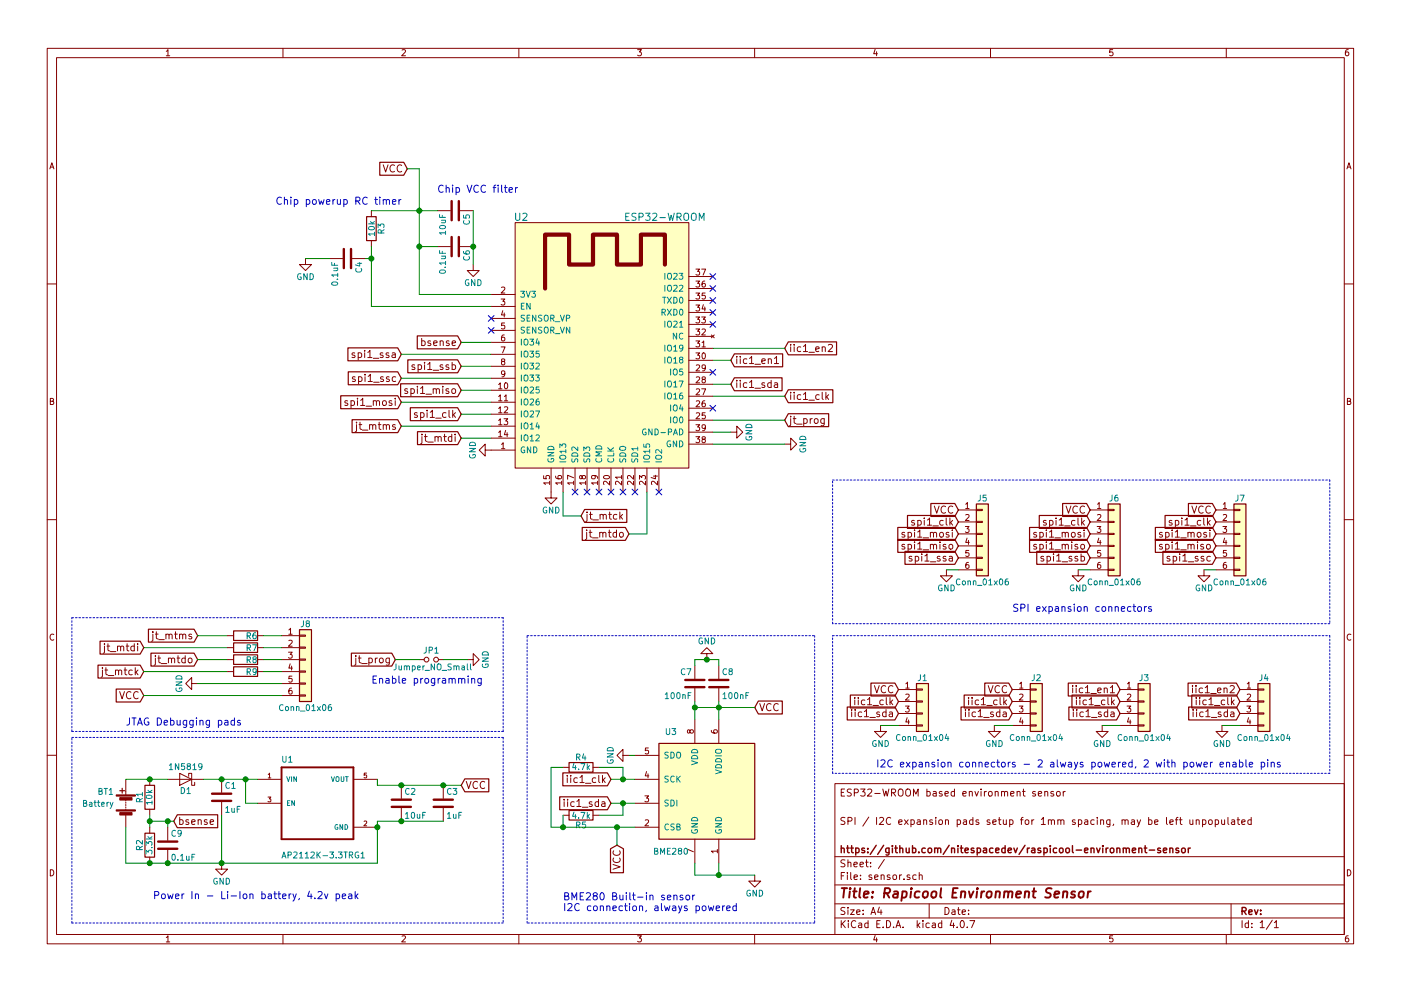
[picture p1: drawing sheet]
EESchema Schematic File Version 2
LIBS:ESP32-footprints-Shem-Lib
LIBS:4xxx
LIBS:4xxx_IEEE
LIBS:74xGxx
LIBS:74xx
LIBS:74xx_IEEE
LIBS:Amplifier_Audio
LIBS:Amplifier_Buffer
LIBS:Amplifier_Current
LIBS:Amplifier_Difference
LIBS:Amplifier_Instrumentation
LIBS:Amplifier_Operational
LIBS:Amplifier_Video
LIBS:Analog
LIBS:Analog_ADC
LIBS:Analog_DAC
LIBS:Analog_Switch
LIBS:Audio
LIBS:Battery_Management
LIBS:Comparator
LIBS:Connector
LIBS:Connector_Generic
LIBS:Connector_Generic_MountingPin
LIBS:Connector_Generic_Shielded
LIBS:Converter_ACDC
LIBS:Converter_DCDC
LIBS:CPLD_Altera
LIBS:CPLD_Xilinx
LIBS:CPU
LIBS:CPU_NXP_6800
LIBS:CPU_NXP_68000
LIBS:CPU_PowerPC
LIBS:Device
LIBS:Diode
LIBS:Diode_Bridge
LIBS:Diode_Laser
LIBS:Display_Character
LIBS:Display_Graphic
LIBS:Driver_Display
LIBS:Driver_FET
LIBS:Driver_LED
LIBS:Driver_Motor
LIBS:Driver_Relay
LIBS:DSP_Freescale
LIBS:DSP_Microchip_DSPIC33
LIBS:DSP_Motorola
LIBS:DSP_Texas
LIBS:Filter
LIBS:FPGA_Microsemi
LIBS:FPGA_Xilinx
LIBS:FPGA_Xilinx_Artix7
LIBS:FPGA_Xilinx_Kintex7
LIBS:FPGA_Xilinx_Spartan6
LIBS:FPGA_Xilinx_Virtex5
LIBS:FPGA_Xilinx_Virtex6
LIBS:FPGA_Xilinx_Virtex7
LIBS:GPU
LIBS:Graphic
LIBS:Interface
LIBS:Interface_CAN_LIN
LIBS:Interface_CurrentLoop
LIBS:Interface_Ethernet
LIBS:Interface_Expansion
LIBS:Interface_HID
LIBS:Interface_LineDriver
LIBS:Interface_Optical
LIBS:Interface_Telecom
LIBS:Interface_UART
LIBS:Interface_USB
LIBS:Isolator
LIBS:Isolator_Analog
LIBS:Jumper
LIBS:LED
LIBS:Logic_LevelTranslator
LIBS:Logic_Programmable
LIBS:MCU_AnalogDevices
LIBS:MCU_Cypress
LIBS:MCU_Espressif
LIBS:MCU_Intel
LIBS:MCU_Microchip_8051
LIBS:MCU_Microchip_ATmega
LIBS:MCU_Microchip_ATtiny
LIBS:MCU_Microchip_AVR
LIBS:MCU_Microchip_PIC10
LIBS:MCU_Microchip_PIC12
LIBS:MCU_Microchip_PIC16
LIBS:MCU_Microchip_PIC18
LIBS:MCU_Microchip_PIC24
LIBS:MCU_Microchip_PIC32
LIBS:MCU_Microchip_SAME
LIBS:MCU_Microchip_SAML
LIBS:MCU_Module
LIBS:MCU_Nordic
LIBS:MCU_NXP_ColdFire
LIBS:MCU_NXP_HC11
LIBS:MCU_NXP_HC12
LIBS:MCU_NXP_HCS12
LIBS:MCU_NXP_Kinetis
LIBS:MCU_NXP_LPC
LIBS:MCU_NXP_MAC7100
LIBS:MCU_NXP_MCore
LIBS:MCU_NXP_S08
LIBS:MCU_Parallax
LIBS:MCU_SiFive
LIBS:MCU_SiliconLabs
LIBS:MCU_ST_STM8
LIBS:MCU_ST_STM32F0
LIBS:MCU_ST_STM32F1
LIBS:MCU_ST_STM32F2
LIBS:MCU_ST_STM32F3
LIBS:MCU_ST_STM32F4
LIBS:MCU_ST_STM32F7
LIBS:MCU_ST_STM32H7
LIBS:MCU_ST_STM32L0
LIBS:MCU_ST_STM32L1
LIBS:MCU_ST_STM32L4
LIBS:MCU_ST_STM32L4+
LIBS:MCU_Texas
LIBS:MCU_Texas_MSP430
LIBS:Mechanical
LIBS:Memory_Controller
LIBS:Memory_EEPROM
LIBS:Memory_EPROM
LIBS:Memory_Flash
LIBS:Memory_NVRAM
LIBS:Memory_RAM
LIBS:Memory_ROM
LIBS:Memory_UniqueID
LIBS:Motor
LIBS:Oscillator
LIBS:Potentiometer_Digital
LIBS:power
LIBS:Power_Management
LIBS:Power_Protection
LIBS:Power_Supervisor
LIBS:pspice
LIBS:Reference_Current
LIBS:Reference_Voltage
LIBS:Regulator_Controller
LIBS:Regulator_Current
LIBS:Regulator_Linear
LIBS:Regulator_SwitchedCapacitor
LIBS:Regulator_Switching
LIBS:Relay
LIBS:Relay_SolidState
LIBS:RF
LIBS:RF_AM_FM
LIBS:RF_Amplifier
LIBS:RF_Bluetooth
LIBS:RF_GPS
LIBS:RF_Mixer
LIBS:RF_Module
LIBS:RF_RFID
LIBS:RF_Switch
LIBS:RF_WiFi
LIBS:RF_ZigBee
LIBS:Sensor
LIBS:Sensor_Audio
LIBS:Sensor_Current
LIBS:Sensor_Gas
LIBS:Sensor_Humidity
LIBS:Sensor_Magnetic
LIBS:Sensor_Motion
LIBS:Sensor_Optical
LIBS:Sensor_Pressure
LIBS:Sensor_Proximity
LIBS:Sensor_Temperature
LIBS:Sensor_Touch
LIBS:Sensor_Voltage
LIBS:Switch
LIBS:Timer
LIBS:Timer_PLL
LIBS:Timer_RTC
LIBS:Transformer
LIBS:Transistor_Array
LIBS:Transistor_BJT
LIBS:Transistor_FET
LIBS:Transistor_IGBT
LIBS:Triac_Thyristor
LIBS:Valve
LIBS:Video
LIBS:AP2112K-3.3TRG1
LIBS:sensor-cache
EELAYER 25 0
EELAYER END
$Descr A4 11693 8268
encoding utf-8
Sheet 1 1
Title "Rapicool Environment Sensor"
Date ""
Rev ""
Comp "https://github.com/nitespacedev/raspicool-environment-sensor"
Comment1 ""
Comment2 "SPI / I2C expansion pads setup for 1mm spacing, may be left unpopulated"
Comment3 ""
Comment4 "ESP32-WROOM based environment sensor"
$EndDescr
$Comp
L ESP32-WROOM U2
U 1 1
P 5050 3050
F 0 "U2" H 4350 4300 60  0000 C CNN
F 1 "ESP32-WROOM" H 5550 4300 60  0000 C CNN
F 2 "ESP32-footprints-Lib:ESP32-WROOM" H 5400 4400 60  0001 C CNN
F 3 "" H 4600 3500 60  0001 C CNN
	1    5050 3050
	1    0    0    -1  
$EndComp
$Comp
L GND #PWR01
U 1 1
P 4600 4100
F 0 "#PWR01" H 4600 3850 50  0001 C CNN
F 1 "GND" H 4600 3950 50  0000 C CNN
F 2 "" H 4600 4100 50  0001 C CNN
F 3 "" H 4600 4100 50  0001 C CNN
	1    4600 4100
	1    0    0    -1  
$EndComp
$Comp
L GND #PWR02
U 1 1
P 6100 3600
F 0 "#PWR02" H 6100 3350 50  0001 C CNN
F 1 "GND" H 6100 3450 50  0000 C CNN
F 2 "" H 6100 3600 50  0001 C CNN
F 3 "" H 6100 3600 50  0001 C CNN
	1    6100 3600
	0    -1   -1   0   
$EndComp
Text GLabel 3400 1400 0    60   Input ~ 0
VCC
$Comp
L BME280 U3
U 1 1
P 5900 6600
F 0 "U3" H 6200 7100 50  0000 C CNN
F 1 "BME280" H 6200 6100 50  0000 C CNN
F 2 "Housings_LGA:Bosch_LGA-8_2.5x2.5mm_Pitch0.65mm_ClockwisePinNumbering" H 5900 6400 50  0001 C CNN
F 3 "" H 5900 6400 50  0001 C CNN
	1    5900 6600
	-1   0    0    -1  
$EndComp
$Comp
L GND #PWR03
U 1 1
P 6300 7300
F 0 "#PWR03" H 6300 7050 50  0001 C CNN
F 1 "GND" H 6300 7150 50  0000 C CNN
F 2 "" H 6300 7300 50  0001 C CNN
F 3 "" H 6300 7300 50  0001 C CNN
	1    6300 7300
	1    0    0    -1  
$EndComp
Text GLabel 6300 5900 2    60   Input ~ 0
VCC
Text GLabel 3850 2850 0    60   Input ~ 0
bsense
NoConn ~ 4800 4100
NoConn ~ 4900 4100
NoConn ~ 5000 4100
NoConn ~ 5100 4100
NoConn ~ 5200 4100
NoConn ~ 5300 4100
Text GLabel 3850 3450 0    60   Input ~ 0
spi1_clk
Text GLabel 3350 3350 0    60   Input ~ 0
spi1_mosi
Text GLabel 3850 3250 0    60   Input ~ 0
spi1_miso
Text GLabel 3350 2950 0    60   Input ~ 0
spi1_ssa
Text GLabel 3850 3050 0    60   Input ~ 0
spi1_ssb
Text GLabel 3350 3150 0    60   Input ~ 0
spi1_ssc
$Comp
L C C5
U 1 1
P 3800 1750
F 0 "C5" H 3825 1850 50  0000 L CNN
F 1 "10uF" H 3825 1650 50  0000 L CNN
F 2 "Capacitors_SMD:C_1206" H 3838 1600 50  0001 C CNN
F 3 "" H 3800 1750 50  0001 C CNN
	1    3800 1750
	0    1    1    0   
$EndComp
$Comp
L C C6
U 1 1
P 3800 2050
F 0 "C6" H 3825 2150 50  0000 L CNN
F 1 "0.1uF" H 3825 1950 50  0000 L CNN
F 2 "Capacitors_SMD:C_1206" H 3838 1900 50  0001 C CNN
F 3 "" H 3800 2050 50  0001 C CNN
	1    3800 2050
	0    1    1    0   
$EndComp
$Comp
L GND #PWR04
U 1 1
P 3950 2200
F 0 "#PWR04" H 3950 1950 50  0001 C CNN
F 1 "GND" H 3950 2050 50  0000 C CNN
F 2 "" H 3950 2200 50  0001 C CNN
F 3 "" H 3950 2200 50  0001 C CNN
	1    3950 2200
	1    0    0    -1  
$EndComp
$Comp
L C C4
U 1 1
P 2900 2150
F 0 "C4" H 2925 2250 50  0000 L CNN
F 1 "0.1uF" H 2925 2050 50  0000 L CNN
F 2 "Capacitors_SMD:C_1206" H 2938 2000 50  0001 C CNN
F 3 "" H 2900 2150 50  0001 C CNN
	1    2900 2150
	0    1    1    0   
$EndComp
$Comp
L R R3
U 1 1
P 3100 1900
F 0 "R3" V 3180 1900 50  0000 C CNN
F 1 "10k" V 3100 1900 50  0000 C CNN
F 2 "Resistors_SMD:R_1206" V 3030 1900 50  0001 C CNN
F 3 "" H 3100 1900 50  0001 C CNN
	1    3100 1900
	1    0    0    -1  
$EndComp
$Comp
L GND #PWR05
U 1 1
P 2550 2150
F 0 "#PWR05" H 2550 1900 50  0001 C CNN
F 1 "GND" H 2550 2000 50  0000 C CNN
F 2 "" H 2550 2150 50  0001 C CNN
F 3 "" H 2550 2150 50  0001 C CNN
	1    2550 2150
	1    0    0    -1  
$EndComp
$Comp
L C C1
U 1 1
P 1850 6650
F 0 "C1" H 1875 6750 50  0000 L CNN
F 1 "1uF" H 1875 6550 50  0000 L CNN
F 2 "Capacitors_SMD:C_1206" H 1888 6500 50  0001 C CNN
F 3 "" H 1850 6650 50  0001 C CNN
	1    1850 6650
	1    0    0    -1  
$EndComp
$Comp
L R R2
U 1 1
P 1250 7050
F 0 "R2" V 1330 7050 50  0000 C CNN
F 1 "3.3k" V 1250 7050 50  0000 C CNN
F 2 "Resistors_SMD:R_1206" V 1180 7050 50  0001 C CNN
F 3 "" H 1250 7050 50  0001 C CNN
	1    1250 7050
	-1   0    0    -1  
$EndComp
$Comp
L R R1
U 1 1
P 1250 6650
F 0 "R1" V 1330 6650 50  0000 C CNN
F 1 "10k" V 1250 6650 50  0000 C CNN
F 2 "Resistors_SMD:R_1206" V 1180 6650 50  0001 C CNN
F 3 "" H 1250 6650 50  0001 C CNN
	1    1250 6650
	-1   0    0    -1  
$EndComp
$Comp
L C C3
U 1 1
P 3700 6700
F 0 "C3" H 3725 6800 50  0000 L CNN
F 1 "1uF" H 3725 6600 50  0000 L CNN
F 2 "Capacitors_SMD:C_1206" H 3738 6550 50  0001 C CNN
F 3 "" H 3700 6700 50  0001 C CNN
	1    3700 6700
	1    0    0    -1  
$EndComp
$Comp
L C C2
U 1 1
P 3350 6700
F 0 "C2" H 3375 6800 50  0000 L CNN
F 1 "10uF" H 3375 6600 50  0000 L CNN
F 2 "Capacitors_SMD:C_1206" H 3388 6550 50  0001 C CNN
F 3 "" H 3350 6700 50  0001 C CNN
	1    3350 6700
	1    0    0    -1  
$EndComp
$Comp
L 1N5819 D1
U 1 1
P 1550 6500
F 0 "D1" H 1550 6600 50  0000 C CNN
F 1 "1N5819" H 1550 6400 50  0000 C CNN
F 2 "Diodes_SMD:D_1206" H 1550 6325 50  0001 C CNN
F 3 "" H 1550 6500 50  0001 C CNN
	1    1550 6500
	-1   0    0    1   
$EndComp
$Comp
L Battery BT1
U 1 1
P 1050 6700
F 0 "BT1" H 1150 6800 50  0000 L CNN
F 1 "Battery" H 1150 6700 50  0000 L CNN
F 2 "Battery_Holders:Keystone_1042_1x18650" V 1050 6760 50  0001 C CNN
F 3 "" V 1050 6760 50  0001 C CNN
	1    1050 6700
	-1   0    0    -1  
$EndComp
$Comp
L AP2112K-3.3TRG1 U1
U 1 1
P 2650 6700
AR Path="/5B3A67A9" Ref="U1"  Part="1" 
AR Path="/5B39C8B7/5B3A67A9" Ref="U?"  Part="1" 
F 0 "U1" H 2348 7041 50  0000 L BNN
F 1 "AP2112K-3.3TRG1" H 2349 6241 50  0000 L BNN
F 2 "AP2112K-3.3TRG1:SOT95P285X140-5N" H 2650 6700 50  0001 L BNN
F 3 "Diodes Inc." H 2650 6700 50  0001 L BNN
F 4 "SOT-753 Diodes Inc." H 2650 6700 50  0001 L BNN "Field4"
F 5 "AP2112 Series 0.6 A 3.3 V Fixed Output SMT LDO Linear Regulator - SOT23-5" H 2650 6700 50  0001 L BNN "Field5"
F 6 "0.19 USD" H 2650 6700 50  0001 L BNN "Field6"
F 7 "AP2112K-3.3TRG1" H 2650 6700 50  0001 L BNN "Field7"
F 8 "Good" H 2650 6700 50  0001 L BNN "Field8"
	1    2650 6700
	1    0    0    -1  
$EndComp
$Comp
L GND #PWR06
U 1 1
P 1850 7200
F 0 "#PWR06" H 1850 6950 50  0001 C CNN
F 1 "GND" H 1850 7050 50  0000 C CNN
F 2 "" H 1850 7200 50  0001 C CNN
F 3 "" H 1850 7200 50  0001 C CNN
	1    1850 7200
	1    0    0    -1  
$EndComp
Text GLabel 3850 6550 2    60   Input ~ 0
VCC
Text GLabel 1450 6850 2    60   Input ~ 0
bsense
Text Notes 3000 7500 2    60   ~ 0
Power In - Li-Ion battery, 4.2v peak
$Comp
L GND #PWR07
U 1 1
P 5250 6300
F 0 "#PWR07" H 5250 6050 50  0001 C CNN
F 1 "GND" H 5250 6150 50  0000 C CNN
F 2 "" H 5250 6300 50  0001 C CNN
F 3 "" H 5250 6300 50  0001 C CNN
	1    5250 6300
	0    1    1    0   
$EndComp
$Comp
L GND #PWR08
U 1 1
P 5900 5500
F 0 "#PWR08" H 5900 5250 50  0001 C CNN
F 1 "GND" H 5900 5350 50  0000 C CNN
F 2 "" H 5900 5500 50  0001 C CNN
F 3 "" H 5900 5500 50  0001 C CNN
	1    5900 5500
	-1   0    0    1   
$EndComp
$Comp
L C C7
U 1 1
P 5800 5700
F 0 "C7" H 5825 5800 50  0000 L CNN
F 1 "100nF" H 5825 5600 50  0000 L CNN
F 2 "Capacitors_SMD:C_1206" H 5838 5550 50  0001 C CNN
F 3 "" H 5800 5700 50  0001 C CNN
	1    5800 5700
	-1   0    0    -1  
$EndComp
$Comp
L C C8
U 1 1
P 6000 5700
F 0 "C8" H 6025 5800 50  0000 L CNN
F 1 "100nF" H 6025 5600 50  0000 L CNN
F 2 "Capacitors_SMD:C_1206" H 6038 5550 50  0001 C CNN
F 3 "" H 6000 5700 50  0001 C CNN
	1    6000 5700
	1    0    0    -1  
$EndComp
Text GLabel 5100 6500 0    60   Input ~ 0
iic1_clk
Text GLabel 5100 6700 0    60   Input ~ 0
iic1_sda
Text GLabel 5150 7050 3    60   Input ~ 0
VCC
$Comp
L R R4
U 1 1
P 4850 6400
F 0 "R4" V 4930 6400 50  0000 C CNN
F 1 "4.7k" V 4850 6400 50  0000 C CNN
F 2 "Resistors_SMD:R_1206" V 4780 6400 50  0001 C CNN
F 3 "" H 4850 6400 50  0001 C CNN
	1    4850 6400
	0    1    -1   0   
$EndComp
$Comp
L R R5
U 1 1
P 4850 6800
F 0 "R5" V 4930 6800 50  0000 C CNN
F 1 "4.7k" V 4850 6800 50  0000 C CNN
F 2 "Resistors_SMD:R_1206" V 4780 6800 50  0001 C CNN
F 3 "" H 4850 6800 50  0001 C CNN
	1    4850 6800
	0    1    1    0   
$EndComp
Text Notes 4700 7600 0    60   ~ 0
BME280 Built-in sensor\nI2C connection, always powered
Text GLabel 7500 5750 0    60   Input ~ 0
VCC
Text GLabel 7500 5850 0    60   Input ~ 0
iic1_clk
Text GLabel 7500 5950 0    60   Input ~ 0
iic1_sda
$Comp
L GND #PWR09
U 1 1
P 7350 6050
F 0 "#PWR09" H 7350 5800 50  0001 C CNN
F 1 "GND" H 7350 5900 50  0000 C CNN
F 2 "" H 7350 6050 50  0001 C CNN
F 3 "" H 7350 6050 50  0001 C CNN
	1    7350 6050
	1    0    0    -1  
$EndComp
$Comp
L Conn_01x04 J1
U 1 1
P 7700 5850
F 0 "J1" H 7700 6050 50  0000 C CNN
F 1 "Conn_01x04" H 7700 5550 50  0000 C CNN
F 2 "Pin_Headers:Pin_Header_Straight_1x04_Pitch2.54mm" H 7700 5850 50  0001 C CNN
F 3 "" H 7700 5850 50  0001 C CNN
	1    7700 5850
	1    0    0    -1  
$EndComp
Text GLabel 8450 5750 0    60   Input ~ 0
VCC
Text GLabel 8450 5850 0    60   Input ~ 0
iic1_clk
Text GLabel 8450 5950 0    60   Input ~ 0
iic1_sda
$Comp
L GND #PWR010
U 1 1
P 8300 6050
F 0 "#PWR010" H 8300 5800 50  0001 C CNN
F 1 "GND" H 8300 5900 50  0000 C CNN
F 2 "" H 8300 6050 50  0001 C CNN
F 3 "" H 8300 6050 50  0001 C CNN
	1    8300 6050
	1    0    0    -1  
$EndComp
$Comp
L Conn_01x04 J2
U 1 1
P 8650 5850
F 0 "J2" H 8650 6050 50  0000 C CNN
F 1 "Conn_01x04" H 8650 5550 50  0000 C CNN
F 2 "Pin_Headers:Pin_Header_Straight_1x04_Pitch2.54mm" H 8650 5850 50  0001 C CNN
F 3 "" H 8650 5850 50  0001 C CNN
	1    8650 5850
	1    0    0    -1  
$EndComp
Text GLabel 9350 5750 0    60   Input ~ 0
iic1_en1
Text GLabel 9350 5850 0    60   Input ~ 0
iic1_clk
Text GLabel 9350 5950 0    60   Input ~ 0
iic1_sda
$Comp
L GND #PWR011
U 1 1
P 9200 6050
F 0 "#PWR011" H 9200 5800 50  0001 C CNN
F 1 "GND" H 9200 5900 50  0000 C CNN
F 2 "" H 9200 6050 50  0001 C CNN
F 3 "" H 9200 6050 50  0001 C CNN
	1    9200 6050
	1    0    0    -1  
$EndComp
$Comp
L Conn_01x04 J3
U 1 1
P 9550 5850
F 0 "J3" H 9550 6050 50  0000 C CNN
F 1 "Conn_01x04" H 9550 5550 50  0000 C CNN
F 2 "Pin_Headers:Pin_Header_Straight_1x04_Pitch2.54mm" H 9550 5850 50  0001 C CNN
F 3 "" H 9550 5850 50  0001 C CNN
	1    9550 5850
	1    0    0    -1  
$EndComp
Text GLabel 10350 5750 0    60   Input ~ 0
iic1_en2
Text GLabel 10350 5850 0    60   Input ~ 0
iic1_clk
Text GLabel 10350 5950 0    60   Input ~ 0
iic1_sda
$Comp
L GND #PWR012
U 1 1
P 10200 6050
F 0 "#PWR012" H 10200 5800 50  0001 C CNN
F 1 "GND" H 10200 5900 50  0000 C CNN
F 2 "" H 10200 6050 50  0001 C CNN
F 3 "" H 10200 6050 50  0001 C CNN
	1    10200 6050
	1    0    0    -1  
$EndComp
$Comp
L Conn_01x04 J4
U 1 1
P 10550 5850
F 0 "J4" H 10550 6050 50  0000 C CNN
F 1 "Conn_01x04" H 10550 5550 50  0000 C CNN
F 2 "Pin_Headers:Pin_Header_Straight_1x04_Pitch2.54mm" H 10550 5850 50  0001 C CNN
F 3 "" H 10550 5850 50  0001 C CNN
	1    10550 5850
	1    0    0    -1  
$EndComp
Text Notes 10700 6400 2    60   ~ 0
I2C expansion connectors - 2 always powered, 2 with power enable pins
Text GLabel 6100 3000 2    60   Input ~ 0
iic1_en1
Text GLabel 6550 2900 2    60   Input ~ 0
iic1_en2
Text GLabel 6550 3300 2    60   Input ~ 0
iic1_clk
Text GLabel 6100 3200 2    60   Input ~ 0
iic1_sda
Text GLabel 9100 4250 0    60   Input ~ 0
VCC
Text GLabel 9100 4350 0    60   Input ~ 0
spi1_clk
Text GLabel 9100 4450 0    60   Input ~ 0
spi1_mosi
Text GLabel 9100 4550 0    60   Input ~ 0
spi1_miso
$Comp
L GND #PWR013
U 1 1
P 9000 4750
F 0 "#PWR013" H 9000 4500 50  0001 C CNN
F 1 "GND" H 9000 4600 50  0000 C CNN
F 2 "" H 9000 4750 50  0001 C CNN
F 3 "" H 9000 4750 50  0001 C CNN
	1    9000 4750
	1    0    0    -1  
$EndComp
Text GLabel 9100 4650 0    60   Input ~ 0
spi1_ssb
$Comp
L Conn_01x06 J6
U 1 1
P 9300 4450
F 0 "J6" H 9300 4750 50  0000 C CNN
F 1 "Conn_01x06" H 9300 4050 50  0000 C CNN
F 2 "Pin_Headers:Pin_Header_Straight_1x06_Pitch2.54mm" H 9300 4450 50  0001 C CNN
F 3 "" H 9300 4450 50  0001 C CNN
	1    9300 4450
	1    0    0    -1  
$EndComp
Wire Wire Line
	5800 7300 6300 7300
Wire Wire Line
	5800 7300 5800 7200
Wire Wire Line
	6000 7200 6000 7300
Connection ~ 6000 7300
Wire Wire Line
	5800 5900 6300 5900
Wire Wire Line
	5800 5850 5800 6000
Wire Wire Line
	6000 5850 6000 6000
Connection ~ 6000 5900
Wire Wire Line
	3850 2850 4100 2850
Wire Wire Line
	3350 3350 4100 3350
Wire Wire Line
	3850 3450 4100 3450
Wire Wire Line
	3350 3150 4100 3150
Wire Wire Line
	3350 2950 4100 2950
Wire Wire Line
	3850 3050 4100 3050
Wire Wire Line
	3400 1400 3500 1400
Wire Wire Line
	3500 1400 3500 2450
Wire Wire Line
	3500 2450 4100 2450
Wire Wire Line
	3100 1750 3650 1750
Connection ~ 3500 1750
Wire Wire Line
	3100 2050 3100 2550
Wire Wire Line
	3100 2150 3050 2150
Wire Wire Line
	2750 2150 2550 2150
Wire Wire Line
	3100 2550 4100 2550
Connection ~ 3100 2150
Connection ~ 3500 2050
Wire Wire Line
	3650 2050 3500 2050
Wire Wire Line
	3500 1750 3500 1750
Wire Wire Line
	3950 1750 3950 2200
Connection ~ 3950 2050
Wire Wire Line
	3150 7200 1050 7200
Connection ~ 1250 6850
Wire Wire Line
	1450 6850 1250 6850
Wire Wire Line
	1250 6800 1250 6900
Connection ~ 1250 7200
Connection ~ 1250 6500
Connection ~ 1850 7200
Wire Wire Line
	1850 6800 1850 7200
Wire Wire Line
	1050 6500 1400 6500
Connection ~ 2050 6500
Wire Wire Line
	2050 6500 2050 6700
Connection ~ 1850 6500
Wire Wire Line
	1700 6500 2150 6500
Wire Wire Line
	3150 6850 3150 7200
Wire Wire Line
	2050 6700 2150 6700
Wire Wire Line
	1050 7200 1050 6900
Wire Wire Line
	3150 6850 3700 6850
Connection ~ 3150 6900
Connection ~ 3350 6850
Wire Wire Line
	3150 6550 3850 6550
Wire Wire Line
	3150 6550 3150 6500
Connection ~ 3350 6550
Connection ~ 3700 6550
Wire Notes Line
	600  6150 4200 6150
Wire Notes Line
	4200 6150 4200 7700
Wire Notes Line
	4200 7700 600  7700
Wire Notes Line
	600  7700 600  6150
Wire Wire Line
	6000 5500 6000 5550
Wire Wire Line
	5800 5500 6000 5500
Wire Wire Line
	5800 5550 5800 5500
Connection ~ 5900 5500
Connection ~ 5800 5900
Wire Wire Line
	5250 6300 5300 6300
Wire Wire Line
	5150 6900 5150 7050
Wire Wire Line
	4600 6900 5300 6900
Wire Wire Line
	4700 6900 4700 6800
Connection ~ 5150 6900
Wire Wire Line
	5200 6800 5200 6700
Wire Wire Line
	5100 6700 5300 6700
Connection ~ 5200 6700
Wire Wire Line
	4600 6900 4600 6400
Wire Wire Line
	4600 6400 4700 6400
Connection ~ 4700 6900
Wire Wire Line
	5000 6400 5200 6400
Wire Wire Line
	5200 6400 5200 6500
Connection ~ 5200 6500
Wire Wire Line
	5000 6800 5200 6800
Wire Wire Line
	5100 6500 5300 6500
Wire Notes Line
	4400 5300 6800 5300
Wire Notes Line
	6800 5300 6800 7700
Wire Notes Line
	6800 7700 4400 7700
Wire Notes Line
	4400 7700 4400 5300
Wire Wire Line
	7350 6050 7500 6050
Wire Wire Line
	8300 6050 8450 6050
Wire Wire Line
	9200 6050 9350 6050
Wire Wire Line
	10200 6050 10350 6050
Wire Notes Line
	6950 6450 6950 5300
Wire Notes Line
	6950 5300 11100 5300
Wire Notes Line
	11100 5300 11100 6450
Wire Notes Line
	11100 6450 6950 6450
Wire Wire Line
	5950 3300 6550 3300
Wire Wire Line
	5950 3200 6100 3200
Wire Wire Line
	5950 3000 6100 3000
Wire Wire Line
	5950 2900 6550 2900
Wire Wire Line
	9000 4750 9100 4750
Text GLabel 8000 4250 0    60   Input ~ 0
VCC
Text GLabel 8000 4350 0    60   Input ~ 0
spi1_clk
Text GLabel 8000 4450 0    60   Input ~ 0
spi1_mosi
Text GLabel 8000 4550 0    60   Input ~ 0
spi1_miso
$Comp
L GND #PWR014
U 1 1
P 7900 4750
F 0 "#PWR014" H 7900 4500 50  0001 C CNN
F 1 "GND" H 7900 4600 50  0000 C CNN
F 2 "" H 7900 4750 50  0001 C CNN
F 3 "" H 7900 4750 50  0001 C CNN
	1    7900 4750
	1    0    0    -1  
$EndComp
Text GLabel 8000 4650 0    60   Input ~ 0
spi1_ssa
$Comp
L Conn_01x06 J5
U 1 1
P 8200 4450
F 0 "J5" H 8200 4750 50  0000 C CNN
F 1 "Conn_01x06" H 8200 4050 50  0000 C CNN
F 2 "Pin_Headers:Pin_Header_Straight_1x06_Pitch2.54mm" H 8200 4450 50  0001 C CNN
F 3 "" H 8200 4450 50  0001 C CNN
	1    8200 4450
	1    0    0    -1  
$EndComp
Wire Wire Line
	7900 4750 8000 4750
Text GLabel 10150 4250 0    60   Input ~ 0
VCC
Text GLabel 10150 4350 0    60   Input ~ 0
spi1_clk
Text GLabel 10150 4450 0    60   Input ~ 0
spi1_mosi
Text GLabel 10150 4550 0    60   Input ~ 0
spi1_miso
$Comp
L GND #PWR015
U 1 1
P 10050 4750
F 0 "#PWR015" H 10050 4500 50  0001 C CNN
F 1 "GND" H 10050 4600 50  0000 C CNN
F 2 "" H 10050 4750 50  0001 C CNN
F 3 "" H 10050 4750 50  0001 C CNN
	1    10050 4750
	1    0    0    -1  
$EndComp
Text GLabel 10150 4650 0    60   Input ~ 0
spi1_ssc
$Comp
L Conn_01x06 J7
U 1 1
P 10350 4450
F 0 "J7" H 10350 4750 50  0000 C CNN
F 1 "Conn_01x06" H 10350 4050 50  0000 C CNN
F 2 "Pin_Headers:Pin_Header_Straight_1x06_Pitch2.54mm" H 10350 4450 50  0001 C CNN
F 3 "" H 10350 4450 50  0001 C CNN
	1    10350 4450
	1    0    0    -1  
$EndComp
Wire Wire Line
	10050 4750 10150 4750
Wire Notes Line
	6950 5200 6950 4000
Wire Notes Line
	6950 4000 11100 4000
Wire Notes Line
	11100 4000 11100 5200
Wire Notes Line
	11100 5200 6950 5200
Text Notes 8450 5100 0    60   ~ 0
SPI expansion connectors
Text GLabel 3350 3550 0    60   Input ~ 0
jt_mtms
Text GLabel 3850 3650 0    60   Input ~ 0
jt_mtdi
Wire Wire Line
	3850 3250 4100 3250
Wire Wire Line
	3350 3550 4100 3550
Wire Wire Line
	3850 3650 4100 3650
$Comp
L GND #PWR016
U 1 1
P 4100 3750
F 0 "#PWR016" H 4100 3500 50  0001 C CNN
F 1 "GND" H 4100 3600 50  0000 C CNN
F 2 "" H 4100 3750 50  0001 C CNN
F 3 "" H 4100 3750 50  0001 C CNN
	1    4100 3750
	0    1    1    0   
$EndComp
$Comp
L GND #PWR017
U 1 1
P 6550 3700
F 0 "#PWR017" H 6550 3450 50  0001 C CNN
F 1 "GND" H 6550 3550 50  0000 C CNN
F 2 "" H 6550 3700 50  0001 C CNN
F 3 "" H 6550 3700 50  0001 C CNN
	1    6550 3700
	0    -1   -1   0   
$EndComp
Wire Wire Line
	5950 3700 6550 3700
Wire Wire Line
	5950 3600 6100 3600
Text GLabel 4850 4300 2    60   Input ~ 0
jt_mtck
Text GLabel 5250 4450 0    60   Input ~ 0
jt_mtdo
Wire Wire Line
	5250 4450 5400 4450
Wire Wire Line
	5400 4450 5400 4100
Wire Wire Line
	4700 4100 4700 4300
Wire Wire Line
	4700 4300 4850 4300
NoConn ~ 4100 2650
NoConn ~ 4100 2750
Text GLabel 6550 3500 2    60   Input ~ 0
jt_prog
Wire Wire Line
	6550 3500 5950 3500
$Comp
L Conn_01x06 J8
U 1 1
P 2550 5500
F 0 "J8" H 2550 5800 50  0000 C CNN
F 1 "Conn_01x06" H 2550 5100 50  0000 C CNN
F 2 "Pin_Headers:Pin_Header_Straight_1x06_Pitch2.54mm" H 2550 5500 50  0001 C CNN
F 3 "" H 2550 5500 50  0001 C CNN
	1    2550 5500
	1    0    0    -1  
$EndComp
Text GLabel 1650 5300 0    60   Input ~ 0
jt_mtms
Text GLabel 1200 5400 0    60   Input ~ 0
jt_mtdi
Text GLabel 1650 5500 0    60   Input ~ 0
jt_mtdo
Text GLabel 1200 5600 0    60   Input ~ 0
jt_mtck
$Comp
L GND #PWR018
U 1 1
P 1650 5700
F 0 "#PWR018" H 1650 5450 50  0001 C CNN
F 1 "GND" H 1650 5550 50  0000 C CNN
F 2 "" H 1650 5700 50  0001 C CNN
F 3 "" H 1650 5700 50  0001 C CNN
	1    1650 5700
	0    1    1    0   
$EndComp
Text GLabel 1200 5800 0    60   Input ~ 0
VCC
Wire Wire Line
	1650 5300 1900 5300
Wire Wire Line
	1900 5400 1200 5400
Wire Wire Line
	1200 5600 1900 5600
Wire Wire Line
	1900 5500 1650 5500
Wire Wire Line
	1650 5700 2350 5700
Wire Wire Line
	2350 5800 1200 5800
Text GLabel 3300 5500 0    60   Input ~ 0
jt_prog
$Comp
L GND #PWR019
U 1 1
P 3900 5500
F 0 "#PWR019" H 3900 5250 50  0001 C CNN
F 1 "GND" H 3900 5350 50  0000 C CNN
F 2 "" H 3900 5500 50  0001 C CNN
F 3 "" H 3900 5500 50  0001 C CNN
	1    3900 5500
	0    -1   -1   0   
$EndComp
$Comp
L Jumper_NO_Small JP1
U 1 1
P 3600 5500
F 0 "JP1" H 3600 5580 50  0000 C CNN
F 1 "Jumper_NO_Small" H 3610 5440 50  0000 C CNN
F 2 "Pin_Headers:Pin_Header_Straight_1x02_Pitch2.54mm" H 3600 5500 50  0001 C CNN
F 3 "" H 3600 5500 50  0001 C CNN
	1    3600 5500
	1    0    0    -1  
$EndComp
Wire Wire Line
	3300 5500 3500 5500
Wire Wire Line
	3700 5500 3900 5500
Text Notes 3100 5700 0    60   ~ 0
Enable programming
Text Notes 1050 6050 0    60   ~ 0
JTAG Debugging pads
Wire Notes Line
	600  6100 600  5150
Wire Notes Line
	600  5150 4200 5150
Wire Notes Line
	600  6100 4200 6100
NoConn ~ 5950 2300
NoConn ~ 5950 2400
NoConn ~ 5950 2500
NoConn ~ 5950 2600
NoConn ~ 5950 2700
NoConn ~ 5950 3100
NoConn ~ 5950 3400
NoConn ~ 5500 4100
Text Notes 3650 1600 0    60   ~ 0
Chip VCC filter
Text Notes 2300 1700 0    60   ~ 0
Chip powerup RC timer
$Comp
L R R6
U 1 1
P 2050 5300
F 0 "R6" V 2050 5350 50  0000 C CNN
F 1 "100" V 2050 5250 50  0001 C CNN
F 2 "Resistors_SMD:R_1206" V 1980 5300 50  0001 C CNN
F 3 "" H 2050 5300 50  0001 C CNN
	1    2050 5300
	0    1    1    0   
$EndComp
$Comp
L R R7
U 1 1
P 2050 5400
F 0 "R7" V 2050 5450 50  0000 C CNN
F 1 "100" V 2050 5350 50  0001 C CNN
F 2 "Resistors_SMD:R_1206" V 1980 5400 50  0001 C CNN
F 3 "" H 2050 5400 50  0001 C CNN
	1    2050 5400
	0    1    1    0   
$EndComp
$Comp
L R R8
U 1 1
P 2050 5500
F 0 "R8" V 2050 5550 50  0000 C CNN
F 1 "100" V 2050 5450 50  0001 C CNN
F 2 "Resistors_SMD:R_1206" V 1980 5500 50  0001 C CNN
F 3 "" H 2050 5500 50  0001 C CNN
	1    2050 5500
	0    1    1    0   
$EndComp
$Comp
L R R9
U 1 1
P 2050 5600
F 0 "R9" V 2050 5650 50  0000 C CNN
F 1 "100" V 2050 5550 50  0001 C CNN
F 2 "Resistors_SMD:R_1206" V 1980 5600 50  0001 C CNN
F 3 "" H 2050 5600 50  0001 C CNN
	1    2050 5600
	0    1    1    0   
$EndComp
Wire Wire Line
	2200 5600 2350 5600
Wire Wire Line
	2350 5500 2200 5500
Wire Wire Line
	2200 5400 2350 5400
Wire Wire Line
	2200 5300 2350 5300
$Comp
L C C9
U 1 1
P 1400 7050
F 0 "C9" H 1425 7150 50  0000 L CNN
F 1 "0.1uF" H 1425 6950 50  0000 L CNN
F 2 "Capacitors_SMD:C_1206" H 1438 6900 50  0001 C CNN
F 3 "" H 1400 7050 50  0001 C CNN
	1    1400 7050
	1    0    0    -1  
$EndComp
Wire Wire Line
	1400 6900 1400 6850
Connection ~ 1400 6850
Wire Notes Line
	4200 6100 4200 5150
Connection ~ 1400 7200
$EndSCHEMATC
